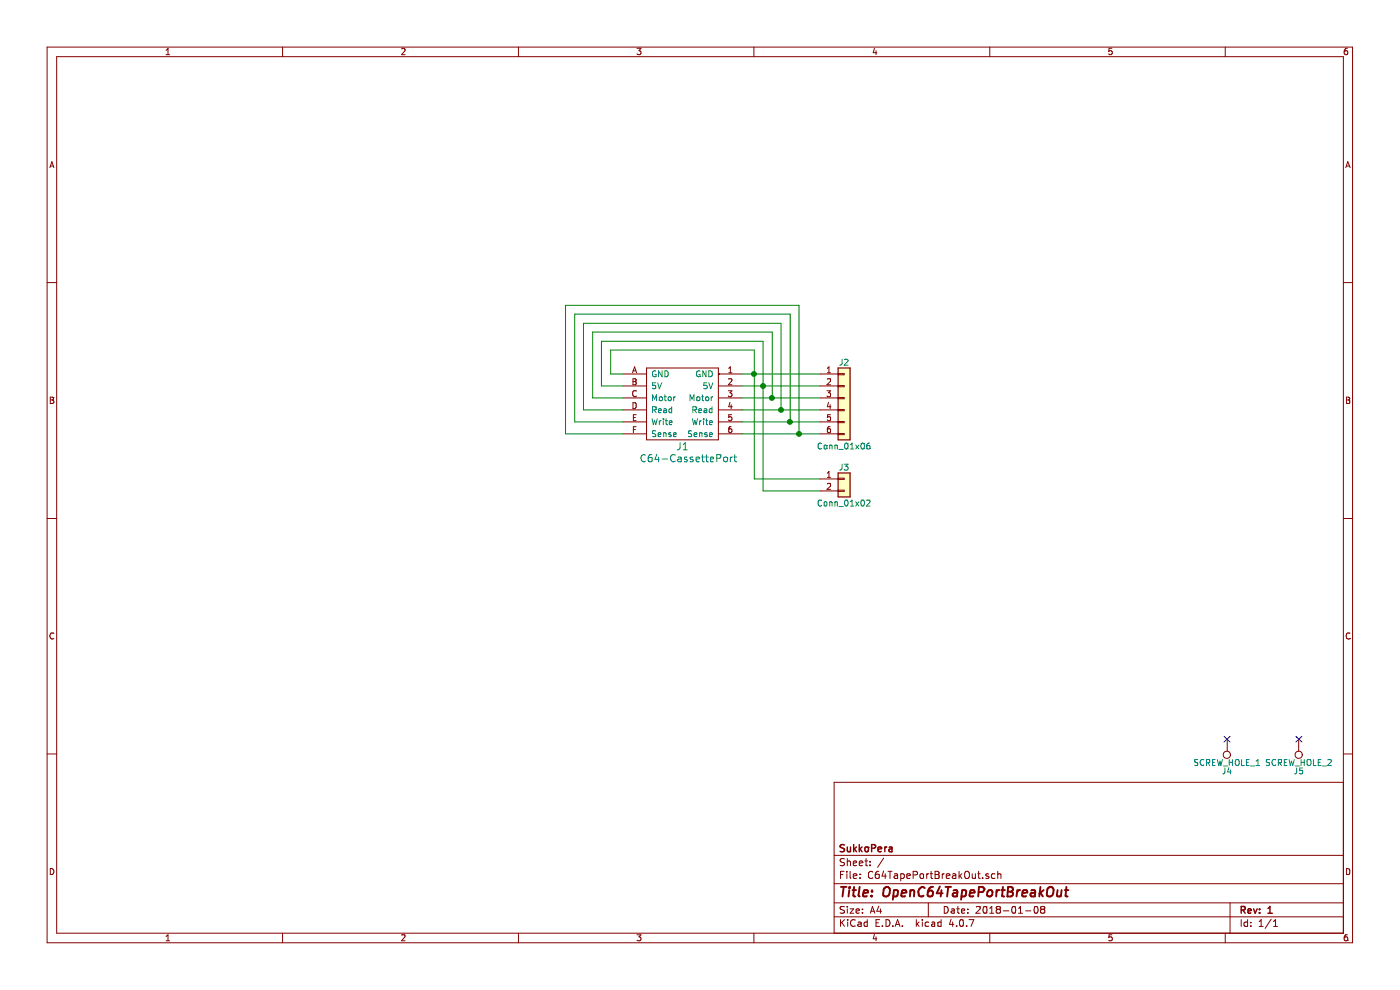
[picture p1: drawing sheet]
EESchema Schematic File Version 2
LIBS:power
LIBS:device
LIBS:switches
LIBS:relays
LIBS:motors
LIBS:transistors
LIBS:conn
LIBS:linear
LIBS:regul
LIBS:74xx
LIBS:cmos4000
LIBS:adc-dac
LIBS:memory
LIBS:xilinx
LIBS:microcontrollers
LIBS:dsp
LIBS:microchip
LIBS:analog_switches
LIBS:motorola
LIBS:texas
LIBS:intel
LIBS:audio
LIBS:interface
LIBS:digital-audio
LIBS:philips
LIBS:display
LIBS:cypress
LIBS:siliconi
LIBS:opto
LIBS:atmel
LIBS:contrib
LIBS:valves
LIBS:C64TapePortBreakOut
LIBS:C64TapePortBreakOut-cache
EELAYER 25 0
EELAYER END
$Descr A4 11693 8268
encoding utf-8
Sheet 1 1
Title "OpenC64TapePortBreakOut"
Date "2018-01-08"
Rev "1"
Comp "SukkoPera"
Comment1 ""
Comment2 ""
Comment3 ""
Comment4 ""
$EndDescr
$Comp
L C64-CassettePort J1
U 1 1
P 5700 4025
F 0 "J1" H 5700 4325 60  0000 C CNN
F 1 "C64-CassettePort" H 5750 4225 60  0000 C CNN
F 2 "C64TapePortBreakOut:C64-Cassette-Port-Male" H 5700 3925 60  0001 C CNN
F 3 "" H 5700 4025 60  0001 C CNN
	1    5700 4025
	1    0    0    -1  
$EndComp
$Comp
L Conn_01x06 J2
U 1 1
P 7050 3325
F 0 "J2" H 7050 3625 50  0000 C CNN
F 1 "Conn_01x06" H 7050 2925 50  0000 C CNN
F 2 "pin_strip:pin_strip_6" H 7050 3325 50  0001 C CNN
F 3 "" H 7050 3325 50  0001 C CNN
	1    7050 3325
	1    0    0    -1  
$EndComp
Wire Wire Line
	6200 3125 6850 3125
Wire Wire Line
	6200 3225 6850 3225
Wire Wire Line
	6200 3325 6850 3325
Wire Wire Line
	6200 3425 6850 3425
Wire Wire Line
	6200 3525 6850 3525
Wire Wire Line
	6200 3625 6850 3625
Wire Wire Line
	5200 3125 5100 3125
Wire Wire Line
	5100 3125 5100 2925
Wire Wire Line
	5100 2925 6300 2925
Wire Wire Line
	6300 2925 6300 4000
Connection ~ 6300 3125
Wire Wire Line
	5200 3225 5025 3225
Wire Wire Line
	5025 3225 5025 2850
Wire Wire Line
	5025 2850 6375 2850
Wire Wire Line
	6375 2850 6375 4100
Connection ~ 6375 3225
Wire Wire Line
	5200 3325 4950 3325
Wire Wire Line
	4950 3325 4950 2775
Wire Wire Line
	4950 2775 6450 2775
Wire Wire Line
	6450 2775 6450 3325
Connection ~ 6450 3325
Wire Wire Line
	5200 3425 4875 3425
Wire Wire Line
	4875 3425 4875 2700
Wire Wire Line
	4875 2700 6525 2700
Wire Wire Line
	6525 2700 6525 3425
Connection ~ 6525 3425
Wire Wire Line
	5200 3525 4800 3525
Wire Wire Line
	4800 3525 4800 2625
Wire Wire Line
	4800 2625 6600 2625
Wire Wire Line
	6600 2625 6600 3525
Connection ~ 6600 3525
Wire Wire Line
	5200 3625 4725 3625
Wire Wire Line
	4725 3625 4725 2550
Wire Wire Line
	4725 2550 6675 2550
Wire Wire Line
	6675 2550 6675 3625
Connection ~ 6675 3625
$Comp
L Conn_01x02 J3
U 1 1
P 7050 4000
F 0 "J3" H 7050 4100 50  0000 C CNN
F 1 "Conn_01x02" H 7050 3800 50  0000 C CNN
F 2 "pin_strip:pin_strip_2" H 7050 4000 50  0001 C CNN
F 3 "" H 7050 4000 50  0001 C CNN
	1    7050 4000
	1    0    0    -1  
$EndComp
Wire Wire Line
	6300 4000 6850 4000
Wire Wire Line
	6375 4100 6850 4100
$Comp
L TEST_1P J4
U 1 1
P 10250 6175
F 0 "J4" H 10250 6445 50  0000 C CNN
F 1 "SCREW_HOLE_1" H 10250 6375 50  0000 C CNN
F 2 "Mounting_Holes:MountingHole_3mm_Pad" H 10450 6175 50  0001 C CNN
F 3 "" H 10450 6175 50  0001 C CNN
	1    10250 6175
	-1   0    0    1   
$EndComp
$Comp
L TEST_1P J5
U 1 1
P 10850 6175
F 0 "J5" H 10850 6445 50  0000 C CNN
F 1 "SCREW_HOLE_2" H 10850 6375 50  0000 C CNN
F 2 "Mounting_Holes:MountingHole_3mm_Pad" H 11050 6175 50  0001 C CNN
F 3 "" H 11050 6175 50  0001 C CNN
	1    10850 6175
	-1   0    0    1   
$EndComp
NoConn ~ 10250 6175
NoConn ~ 10850 6175
$EndSCHEMATC
